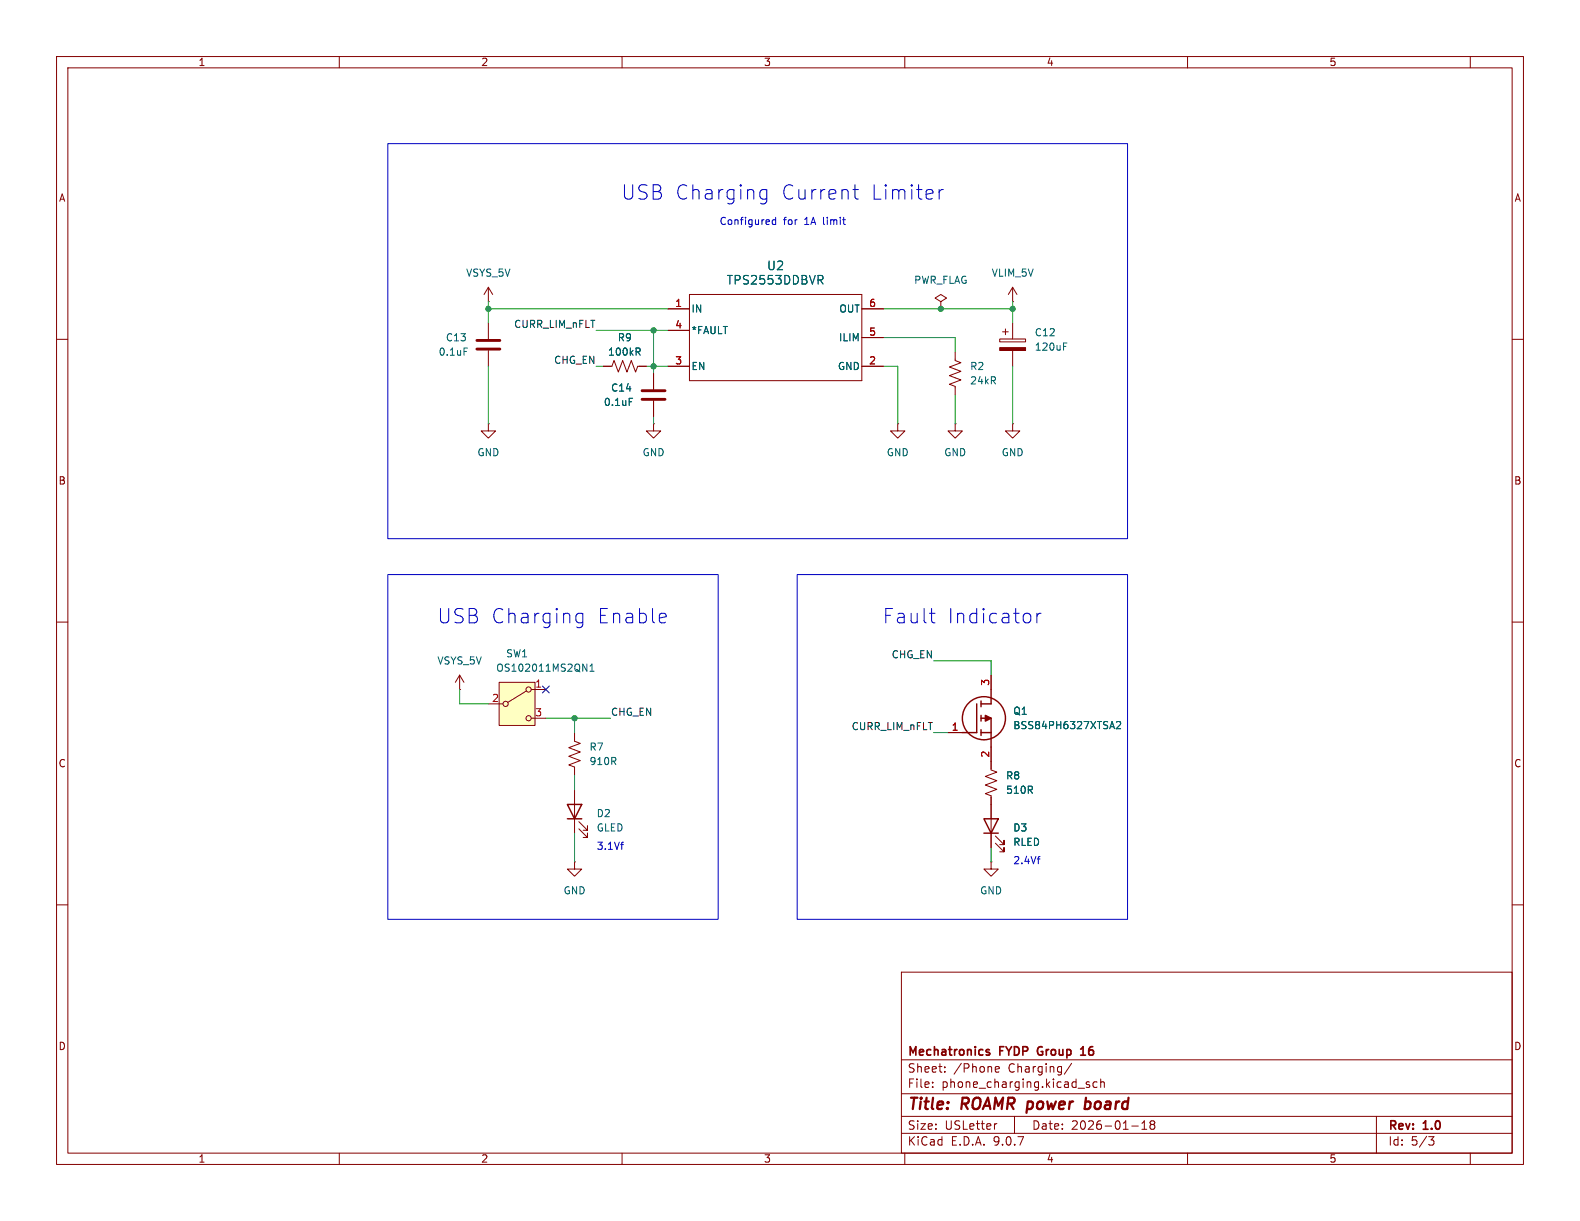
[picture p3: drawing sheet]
(kicad_sch
 (version 20250114)
 (generator "eeschema")
 (generator_version "9.0")
 (paper "USLetter")
 (title_block
  (title "ROAMR power board")
  (date "2026-01-18")
  (rev "1.0")
  (company "Mechatronics FYDP Group 16"))
 (lib_symbols
  (symbol "BSS84PH6327XTSA2:BSS84PH6327XTSA2"
   (pin_names (hide yes)) (exclude_from_sim no) (in_bom yes) (on_board yes)
   (property "Reference" "Q" (at 11.43 3.81 0) (effects (font (size 1.27 1.27)) (justify left top)))
   (property "Value" "BSS84PH6327XTSA2" (at 11.43 1.27 0) (effects (font (size 1.27 1.27)) (justify left top)))
   (property "Footprint" "SOT95P240X110-3N" (at 11.43 -98.73 0) (effects (font (size 1.27 1.27)) (justify left top) (hide yes)))
   (property "Datasheet" "https://componentsearchengine.com/Datasheets/2/BSS84PH6327XTSA2.pdf" (at 11.43 -198.73 0) (effects (font (size 1.27 1.27)) (justify left top) (hide yes)))
   (property "Description" "INFINEON - BSS84PH6327XTSA2 - MOSFET, P, -60V, -0.17A, SOT-23" (at 0 0 0) (effects (font (size 1.27 1.27)) (hide yes)))
   (property "Height" "1.1" (at 11.43 -398.73 0) (effects (font (size 1.27 1.27)) (justify left top) (hide yes)))
   (property "Mouser Part Number" "726-BSS84PH6327XTSA2" (at 11.43 -498.73 0) (effects (font (size 1.27 1.27)) (justify left top) (hide yes)))
   (property "Mouser Price/Stock" "https://www.mouser.co.uk/ProductDetail/Infineon-Technologies/BSS84PH6327XTSA2?qs=K00xGehIljvU09gSF2VpyQ%3D%3D" (at 11.43 -598.73 0) (effects (font (size 1.27 1.27)) (justify left top) (hide yes)))
   (property "Manufacturer_Name" "Infineon" (at 11.43 -698.73 0) (effects (font (size 1.27 1.27)) (justify left top) (hide yes)))
   (property "Manufacturer_Part_Number" "BSS84PH6327XTSA2" (at 11.43 -798.73 0) (effects (font (size 1.27 1.27)) (justify left top) (hide yes)))
   (symbol "BSS84PH6327XTSA2_1_1"
    (polyline (pts (xy 2.54 0) (xy 5.08 0)) (stroke (width 0.254) (type default)) (fill (type none)))
    (polyline (pts (xy 5.08 5.08) (xy 5.08 0)) (stroke (width 0.254) (type default)) (fill (type none)))
    (polyline (pts (xy 5.842 5.588) (xy 5.842 4.572)) (stroke (width 0.254) (type default)) (fill (type none)))
    (polyline (pts (xy 5.842 2.032) (xy 5.842 3.048)) (stroke (width 0.254) (type default)) (fill (type none)))
    (polyline (pts (xy 5.842 0) (xy 7.62 0)) (stroke (width 0.254) (type default)) (fill (type none)))
    (polyline (pts (xy 5.842 -0.508) (xy 5.842 0.508)) (stroke (width 0.254) (type default)) (fill (type none)))
    (circle (center 6.35 2.54) (radius 3.81) (stroke (width 0.254) (type default)) (fill (type none)))
    (polyline (pts (xy 7.62 5.08) (xy 5.842 5.08)) (stroke (width 0.254) (type default)) (fill (type none)))
    (polyline (pts (xy 7.62 5.08) (xy 7.62 7.62)) (stroke (width 0.254) (type default)) (fill (type none)))
    (polyline (pts (xy 7.62 2.54) (xy 5.842 2.54)) (stroke (width 0.254) (type default)) (fill (type none)))
    (polyline (pts (xy 7.62 2.54) (xy 7.62 -2.54)) (stroke (width 0.254) (type default)) (fill (type none)))
    (polyline (pts (xy 7.62 2.54) (xy 6.604 3.048) (xy 6.604 2.032) (xy 7.62 2.54)) (stroke (width 0.254) (type default)) (fill (type outline)))
    (pin passive line (at 0 0 0) (length 2.54) (name "G" (effects (font (size 1.27 1.27)))) (number "1" (effects (font (size 1.27 1.27)))))
    (pin passive line (at 7.62 10.16 270) (length 2.54) (name "D" (effects (font (size 1.27 1.27)))) (number "3" (effects (font (size 1.27 1.27)))))
    (pin passive line (at 7.62 -5.08 90) (length 2.54) (name "S" (effects (font (size 1.27 1.27)))) (number "2" (effects (font (size 1.27 1.27))))))
   (embedded_fonts no))
  (symbol "Device:C"
   (pin_numbers (hide yes))
   (pin_names
    (offset 0.254)) (exclude_from_sim no) (in_bom yes) (on_board yes)
   (property "Reference" "C" (at 0.635 2.54 0) (effects (font (size 1.27 1.27)) (justify left)))
   (property "Value" "C" (at 0.635 -2.54 0) (effects (font (size 1.27 1.27)) (justify left)))
   (property "Footprint" "" (at 0.9652 -3.81 0) (effects (font (size 1.27 1.27)) (hide yes)))
   (property "Datasheet" "~" (at 0 0 0) (effects (font (size 1.27 1.27)) (hide yes)))
   (property "Description" "Unpolarized capacitor" (at 0 0 0) (effects (font (size 1.27 1.27)) (hide yes)))
   (symbol "C_0_1"
    (polyline (pts (xy -2.032 0.762) (xy 2.032 0.762)) (stroke (width 0.508) (type default)) (fill (type none)))
    (polyline (pts (xy -2.032 -0.762) (xy 2.032 -0.762)) (stroke (width 0.508) (type default)) (fill (type none))))
   (symbol "C_1_1"
    (pin passive line (at 0 3.81 270) (length 2.794) (name "~" (effects (font (size 1.27 1.27)))) (number "1" (effects (font (size 1.27 1.27)))))
    (pin passive line (at 0 -3.81 90) (length 2.794) (name "~" (effects (font (size 1.27 1.27)))) (number "2" (effects (font (size 1.27 1.27))))))
   (embedded_fonts no))
  (symbol "Device:C_Polarized"
   (pin_numbers (hide yes))
   (pin_names
    (offset 0.254)) (exclude_from_sim no) (in_bom yes) (on_board yes)
   (property "Reference" "C" (at 0.635 2.54 0) (effects (font (size 1.27 1.27)) (justify left)))
   (property "Value" "C_Polarized" (at 0.635 -2.54 0) (effects (font (size 1.27 1.27)) (justify left)))
   (property "Footprint" "" (at 0.9652 -3.81 0) (effects (font (size 1.27 1.27)) (hide yes)))
   (property "Datasheet" "~" (at 0 0 0) (effects (font (size 1.27 1.27)) (hide yes)))
   (property "Description" "Polarized capacitor" (at 0 0 0) (effects (font (size 1.27 1.27)) (hide yes)))
   (symbol "C_Polarized_0_1"
    (rectangle (start -2.286 0.508) (end 2.286 1.016) (stroke (width 0) (type default)) (fill (type none)))
    (polyline (pts (xy -1.778 2.286) (xy -0.762 2.286)) (stroke (width 0) (type default)) (fill (type none)))
    (polyline (pts (xy -1.27 2.794) (xy -1.27 1.778)) (stroke (width 0) (type default)) (fill (type none)))
    (rectangle (start 2.286 -0.508) (end -2.286 -1.016) (stroke (width 0) (type default)) (fill (type outline))))
   (symbol "C_Polarized_1_1"
    (pin passive line (at 0 3.81 270) (length 2.794) (name "~" (effects (font (size 1.27 1.27)))) (number "1" (effects (font (size 1.27 1.27)))))
    (pin passive line (at 0 -3.81 90) (length 2.794) (name "~" (effects (font (size 1.27 1.27)))) (number "2" (effects (font (size 1.27 1.27))))))
   (embedded_fonts no))
  (symbol "Device:LED"
   (pin_numbers (hide yes))
   (pin_names
    (offset 1.016) (hide yes)) (exclude_from_sim no) (in_bom yes) (on_board yes)
   (property "Reference" "D" (at 0 2.54 0) (effects (font (size 1.27 1.27))))
   (property "Value" "LED" (at 0 -2.54 0) (effects (font (size 1.27 1.27))))
   (property "Footprint" "" (at 0 0 0) (effects (font (size 1.27 1.27)) (hide yes)))
   (property "Datasheet" "~" (at 0 0 0) (effects (font (size 1.27 1.27)) (hide yes)))
   (property "Description" "Light emitting diode" (at 0 0 0) (effects (font (size 1.27 1.27)) (hide yes)))
   (property "Sim.Pins" "1=K 2=A" (at 0 0 0) (effects (font (size 1.27 1.27)) (hide yes)))
   (symbol "LED_0_1"
    (polyline (pts (xy -3.048 -0.762) (xy -4.572 -2.286) (xy -3.81 -2.286) (xy -4.572 -2.286) (xy -4.572 -1.524)) (stroke (width 0) (type default)) (fill (type none)))
    (polyline (pts (xy -1.778 -0.762) (xy -3.302 -2.286) (xy -2.54 -2.286) (xy -3.302 -2.286) (xy -3.302 -1.524)) (stroke (width 0) (type default)) (fill (type none)))
    (polyline (pts (xy -1.27 0) (xy 1.27 0)) (stroke (width 0) (type default)) (fill (type none)))
    (polyline (pts (xy -1.27 -1.27) (xy -1.27 1.27)) (stroke (width 0.254) (type default)) (fill (type none)))
    (polyline (pts (xy 1.27 -1.27) (xy 1.27 1.27) (xy -1.27 0) (xy 1.27 -1.27)) (stroke (width 0.254) (type default)) (fill (type none))))
   (symbol "LED_1_1"
    (pin passive line (at -3.81 0 0) (length 2.54) (name "K" (effects (font (size 1.27 1.27)))) (number "1" (effects (font (size 1.27 1.27)))))
    (pin passive line (at 3.81 0 180) (length 2.54) (name "A" (effects (font (size 1.27 1.27)))) (number "2" (effects (font (size 1.27 1.27))))))
   (embedded_fonts no))
  (symbol "Device:R_US"
   (pin_numbers (hide yes))
   (pin_names
    (offset 0)) (exclude_from_sim no) (in_bom yes) (on_board yes)
   (property "Reference" "R" (at 2.54 0 90) (effects (font (size 1.27 1.27))))
   (property "Value" "R_US" (at -2.54 0 90) (effects (font (size 1.27 1.27))))
   (property "Footprint" "" (at 1.016 -0.254 90) (effects (font (size 1.27 1.27)) (hide yes)))
   (property "Datasheet" "~" (at 0 0 0) (effects (font (size 1.27 1.27)) (hide yes)))
   (property "Description" "Resistor, US symbol" (at 0 0 0) (effects (font (size 1.27 1.27)) (hide yes)))
   (symbol "R_US_0_1"
    (polyline (pts (xy 0 2.286) (xy 0 2.54)) (stroke (width 0) (type default)) (fill (type none)))
    (polyline (pts (xy 0 2.286) (xy 1.016 1.905) (xy 0 1.524) (xy -1.016 1.143) (xy 0 0.762)) (stroke (width 0) (type default)) (fill (type none)))
    (polyline (pts (xy 0 0.762) (xy 1.016 0.381) (xy 0 0) (xy -1.016 -0.381) (xy 0 -0.762)) (stroke (width 0) (type default)) (fill (type none)))
    (polyline (pts (xy 0 -0.762) (xy 1.016 -1.143) (xy 0 -1.524) (xy -1.016 -1.905) (xy 0 -2.286)) (stroke (width 0) (type default)) (fill (type none)))
    (polyline (pts (xy 0 -2.286) (xy 0 -2.54)) (stroke (width 0) (type default)) (fill (type none))))
   (symbol "R_US_1_1"
    (pin passive line (at 0 3.81 270) (length 1.27) (name "~" (effects (font (size 1.27 1.27)))) (number "1" (effects (font (size 1.27 1.27)))))
    (pin passive line (at 0 -3.81 90) (length 1.27) (name "~" (effects (font (size 1.27 1.27)))) (number "2" (effects (font (size 1.27 1.27))))))
   (embedded_fonts no))
  (symbol "Switch:SW_SPDT"
   (pin_names
    (offset 0) (hide yes)) (exclude_from_sim no) (in_bom yes) (on_board yes)
   (property "Reference" "SW" (at 0 5.08 0) (effects (font (size 1.27 1.27))))
   (property "Value" "SW_SPDT" (at 0 -5.08 0) (effects (font (size 1.27 1.27))))
   (property "Footprint" "" (at 0 0 0) (effects (font (size 1.27 1.27)) (hide yes)))
   (property "Datasheet" "~" (at 0 -7.62 0) (effects (font (size 1.27 1.27)) (hide yes)))
   (property "Description" "Switch, single pole double throw" (at 0 0 0) (effects (font (size 1.27 1.27)) (hide yes)))
   (symbol "SW_SPDT_0_1"
    (circle (center -2.032 0) (radius 0.4572) (stroke (width 0) (type default)) (fill (type none)))
    (polyline (pts (xy -1.651 0.254) (xy 1.651 2.286)) (stroke (width 0) (type default)) (fill (type none)))
    (circle (center 2.032 2.54) (radius 0.4572) (stroke (width 0) (type default)) (fill (type none)))
    (circle (center 2.032 -2.54) (radius 0.4572) (stroke (width 0) (type default)) (fill (type none))))
   (symbol "SW_SPDT_1_1"
    (rectangle (start -3.175 3.81) (end 3.175 -3.81) (stroke (width 0) (type default)) (fill (type background)))
    (pin passive line (at -5.08 0 0) (length 2.54) (name "B" (effects (font (size 1.27 1.27)))) (number "2" (effects (font (size 1.27 1.27)))))
    (pin passive line (at 5.08 2.54 180) (length 2.54) (name "A" (effects (font (size 1.27 1.27)))) (number "1" (effects (font (size 1.27 1.27)))))
    (pin passive line (at 5.08 -2.54 180) (length 2.54) (name "C" (effects (font (size 1.27 1.27)))) (number "3" (effects (font (size 1.27 1.27))))))
   (embedded_fonts no))
  (symbol "TPS2553DDBVR:TPS2553DDBVR"
   (pin_names
    (offset 0.254)) (exclude_from_sim no) (in_bom yes) (on_board yes)
   (property "Reference" "U" (at 22.86 10.16 0) (effects (font (size 1.524 1.524))))
   (property "Value" "TPS2553DDBVR" (at 22.86 7.62 0) (effects (font (size 1.524 1.524))))
   (property "Footprint" "DRV6_1P6X1_TEX" (at 0 0 0) (effects (font (size 1.27 1.27)
    (italic yes)) (hide yes)))
   (property "Datasheet" "https://www.ti.com/lit/gpn/tps2553d" (at 0 0 0) (effects (font (size 1.27 1.27)
    (italic yes)) (hide yes)))
   (property "Description" "" (at 0 0 0) (effects (font (size 1.27 1.27)) (hide yes)))
   (property "ki_locked" "" (at 0 0 0) (effects (font (size 1.27 1.27))))
   (symbol "TPS2553DDBVR_0_1"
    (polyline (pts (xy 7.62 5.08) (xy 7.62 -10.16)) (stroke (width 0.127) (type default)) (fill (type none)))
    (polyline (pts (xy 7.62 -10.16) (xy 38.1 -10.16)) (stroke (width 0.127) (type default)) (fill (type none)))
    (polyline (pts (xy 38.1 5.08) (xy 7.62 5.08)) (stroke (width 0.127) (type default)) (fill (type none)))
    (polyline (pts (xy 38.1 -10.16) (xy 38.1 5.08)) (stroke (width 0.127) (type default)) (fill (type none)))
    (pin input line (at 3.81 2.54 0) (length 3.81) (name "IN" (effects (font (size 1.27 1.27)))) (number "1" (effects (font (size 1.27 1.27))))))
   (symbol "TPS2553DDBVR_1_1"
    (pin output line (at 3.81 -1.27 0) (length 3.81) (name "*FAULT" (effects (font (size 1.27 1.27)))) (number "4" (effects (font (size 1.27 1.27)))))
    (pin input line (at 3.81 -7.62 0) (length 3.81) (name "EN" (effects (font (size 1.27 1.27)))) (number "3" (effects (font (size 1.27 1.27)))))
    (pin output line (at 41.91 2.54 180) (length 3.81) (name "OUT" (effects (font (size 1.27 1.27)))) (number "6" (effects (font (size 1.27 1.27)))))
    (pin output line (at 41.91 -2.54 180) (length 3.81) (name "ILIM" (effects (font (size 1.27 1.27)))) (number "5" (effects (font (size 1.27 1.27)))))
    (pin power_in line (at 41.91 -7.62 180) (length 3.81) (name "GND" (effects (font (size 1.27 1.27)))) (number "2" (effects (font (size 1.27 1.27))))))
   (embedded_fonts no))
  (symbol "power:+5V"
   (power)
   (pin_numbers (hide yes))
   (pin_names
    (offset 0) (hide yes)) (exclude_from_sim no) (in_bom yes) (on_board yes)
   (property "Reference" "#PWR" (at 0 -3.81 0) (effects (font (size 1.27 1.27)) (hide yes)))
   (property "Value" "+5V" (at 0 3.556 0) (effects (font (size 1.27 1.27))))
   (property "Footprint" "" (at 0 0 0) (effects (font (size 1.27 1.27)) (hide yes)))
   (property "Datasheet" "" (at 0 0 0) (effects (font (size 1.27 1.27)) (hide yes)))
   (property "Description" "Power symbol creates a global label with name \"+5V\"" (at 0 0 0) (effects (font (size 1.27 1.27)) (hide yes)))
   (symbol "+5V_0_1"
    (polyline (pts (xy -0.762 1.27) (xy 0 2.54)) (stroke (width 0) (type default)) (fill (type none)))
    (polyline (pts (xy 0 2.54) (xy 0.762 1.27)) (stroke (width 0) (type default)) (fill (type none)))
    (polyline (pts (xy 0 0) (xy 0 2.54)) (stroke (width 0) (type default)) (fill (type none))))
   (symbol "+5V_1_1"
    (pin power_in line (at 0 0 90) (length 0) (name "~" (effects (font (size 1.27 1.27)))) (number "1" (effects (font (size 1.27 1.27))))))
   (embedded_fonts no))
  (symbol "power:GND"
   (power)
   (pin_numbers (hide yes))
   (pin_names
    (offset 0) (hide yes)) (exclude_from_sim no) (in_bom yes) (on_board yes)
   (property "Reference" "#PWR" (at 0 -6.35 0) (effects (font (size 1.27 1.27)) (hide yes)))
   (property "Value" "GND" (at 0 -3.81 0) (effects (font (size 1.27 1.27))))
   (property "Footprint" "" (at 0 0 0) (effects (font (size 1.27 1.27)) (hide yes)))
   (property "Datasheet" "" (at 0 0 0) (effects (font (size 1.27 1.27)) (hide yes)))
   (property "Description" "Power symbol creates a global label with name \"GND\" , ground" (at 0 0 0) (effects (font (size 1.27 1.27)) (hide yes)))
   (symbol "GND_0_1"
    (polyline (pts (xy 0 0) (xy 0 -1.27) (xy 1.27 -1.27) (xy 0 -2.54) (xy -1.27 -1.27) (xy 0 -1.27)) (stroke (width 0) (type default)) (fill (type none))))
   (symbol "GND_1_1"
    (pin power_in line (at 0 0 270) (length 0) (name "~" (effects (font (size 1.27 1.27)))) (number "1" (effects (font (size 1.27 1.27))))))
   (embedded_fonts no))
  (symbol "power:PWR_FLAG"
   (power)
   (pin_numbers (hide yes))
   (pin_names
    (offset 0) (hide yes)) (exclude_from_sim no) (in_bom yes) (on_board yes)
   (property "Reference" "#FLG" (at 0 1.905 0) (effects (font (size 1.27 1.27)) (hide yes)))
   (property "Value" "PWR_FLAG" (at 0 3.81 0) (effects (font (size 1.27 1.27))))
   (property "Footprint" "" (at 0 0 0) (effects (font (size 1.27 1.27)) (hide yes)))
   (property "Datasheet" "~" (at 0 0 0) (effects (font (size 1.27 1.27)) (hide yes)))
   (property "Description" "Special symbol for telling ERC where power comes from" (at 0 0 0) (effects (font (size 1.27 1.27)) (hide yes)))
   (symbol "PWR_FLAG_0_0"
    (pin power_out line (at 0 0 90) (length 0) (name "~" (effects (font (size 1.27 1.27)))) (number "1" (effects (font (size 1.27 1.27))))))
   (symbol "PWR_FLAG_0_1"
    (polyline (pts (xy 0 0) (xy 0 1.27) (xy -1.016 1.905) (xy 0 2.54) (xy 1.016 1.905) (xy 0 1.27)) (stroke (width 0) (type default)) (fill (type none))))
   (embedded_fonts no)))
 (rectangle
  (start 140.97 101.6)
  (end 199.39 162.56)
  (stroke (width 0) (type default))
  (fill (type none)))
 (rectangle
  (start 68.58 25.4)
  (end 199.39 95.25)
  (stroke (width 0) (type default))
  (fill (type none)))
 (rectangle
  (start 68.58 101.6)
  (end 127 162.56)
  (stroke (width 0) (type default))
  (fill (type none)))
 (text "USB Charging Enable"
  (exclude_from_sim no)
  (at 97.79 109.22 0)
  (effects (font (size 2.54 2.54))))
 (text "3.1Vf\n"
  (exclude_from_sim no)
  (at 107.95 149.86 0)
  (effects (font (size 1.27 1.27))))
 (text "USB Charging Current Limiter"
  (exclude_from_sim no)
  (at 138.43 34.29 0)
  (effects (font (size 2.54 2.54))))
 (text "2.4Vf\n"
  (exclude_from_sim no)
  (at 181.61 152.4 0)
  (effects (font (size 1.27 1.27))))
 (text "Fault Indicator"
  (exclude_from_sim no)
  (at 170.18 109.22 0)
  (effects (font (size 2.54 2.54))))
 (text "Configured for 1A limit"
  (exclude_from_sim no)
  (at 138.43 39.37 0)
  (effects (font (size 1.27 1.27))))
 (junction
  (at 115.57 58.42)
  (diameter 0)
  (color 0 0 0 0))
 (junction
  (at 86.36 54.61)
  (diameter 0)
  (color 0 0 0 0))
 (junction
  (at 166.37 54.61)
  (diameter 0)
  (color 0 0 0 0))
 (junction
  (at 115.57 64.77)
  (diameter 0)
  (color 0 0 0 0))
 (junction
  (at 179.07 54.61)
  (diameter 0)
  (color 0 0 0 0))
 (junction
  (at 101.6 127)
  (diameter 0)
  (color 0 0 0 0))
 (no_connect
  (at 96.52 121.92))
 (wire
  (pts (xy 96.52 127) (xy 101.6 127))
  (stroke (width 0) (type default)))
 (wire
  (pts (xy 175.26 149.86) (xy 175.26 152.4))
  (stroke (width 0) (type default)))
 (wire
  (pts (xy 101.6 147.32) (xy 101.6 152.4))
  (stroke (width 0) (type default)))
 (wire
  (pts (xy 101.6 139.7) (xy 101.6 137.16))
  (stroke (width 0) (type default)))
 (wire
  (pts (xy 179.07 53.34) (xy 179.07 54.61))
  (stroke (width 0) (type default)))
 (wire
  (pts (xy 115.57 58.42) (xy 118.11 58.42))
  (stroke (width 0) (type default)))
 (wire
  (pts (xy 156.21 59.69) (xy 168.91 59.69))
  (stroke (width 0) (type default)))
 (wire
  (pts (xy 166.37 54.61) (xy 179.07 54.61))
  (stroke (width 0) (type default)))
 (wire
  (pts (xy 165.1 116.84) (xy 175.26 116.84))
  (stroke (width 0) (type default)))
 (wire
  (pts (xy 105.41 64.77) (xy 106.68 64.77))
  (stroke (width 0) (type default)))
 (wire
  (pts (xy 81.28 121.92) (xy 81.28 124.46))
  (stroke (width 0) (type default)))
 (wire
  (pts (xy 158.75 64.77) (xy 158.75 74.93))
  (stroke (width 0) (type default)))
 (wire
  (pts (xy 115.57 64.77) (xy 118.11 64.77))
  (stroke (width 0) (type default)))
 (wire
  (pts (xy 115.57 73.66) (xy 115.57 74.93))
  (stroke (width 0) (type default)))
 (wire
  (pts (xy 101.6 127) (xy 101.6 129.54))
  (stroke (width 0) (type default)))
 (wire
  (pts (xy 105.41 58.42) (xy 115.57 58.42))
  (stroke (width 0) (type default)))
 (wire
  (pts (xy 101.6 127) (xy 107.95 127))
  (stroke (width 0) (type default)))
 (wire
  (pts (xy 175.26 116.84) (xy 175.26 119.38))
  (stroke (width 0) (type default)))
 (wire
  (pts (xy 115.57 64.77) (xy 115.57 66.04))
  (stroke (width 0) (type default)))
 (wire
  (pts (xy 179.07 64.77) (xy 179.07 74.93))
  (stroke (width 0) (type default)))
 (wire
  (pts (xy 86.36 57.15) (xy 86.36 54.61))
  (stroke (width 0) (type default)))
 (wire
  (pts (xy 86.36 54.61) (xy 118.11 54.61))
  (stroke (width 0) (type default)))
 (wire
  (pts (xy 168.91 62.23) (xy 168.91 59.69))
  (stroke (width 0) (type default)))
 (wire
  (pts (xy 158.75 64.77) (xy 156.21 64.77))
  (stroke (width 0) (type default)))
 (wire
  (pts (xy 156.21 54.61) (xy 166.37 54.61))
  (stroke (width 0) (type default)))
 (wire
  (pts (xy 81.28 124.46) (xy 86.36 124.46))
  (stroke (width 0) (type default)))
 (wire
  (pts (xy 115.57 58.42) (xy 115.57 64.77))
  (stroke (width 0) (type default)))
 (wire
  (pts (xy 179.07 57.15) (xy 179.07 54.61))
  (stroke (width 0) (type default)))
 (wire
  (pts (xy 165.1 129.54) (xy 167.64 129.54))
  (stroke (width 0) (type default)))
 (wire
  (pts (xy 168.91 69.85) (xy 168.91 74.93))
  (stroke (width 0) (type default)))
 (wire
  (pts (xy 114.3 64.77) (xy 115.57 64.77))
  (stroke (width 0) (type default)))
 (wire
  (pts (xy 86.36 64.77) (xy 86.36 74.93))
  (stroke (width 0) (type default)))
 (wire
  (pts (xy 86.36 54.61) (xy 86.36 53.34))
  (stroke (width 0) (type default)))
 (label "CHG_EN"
  (at 105.41 64.77 180)
  (effects (font (size 1.27 1.27)) (justify right bottom)))
 (label "CHG_EN"
  (at 165.1 116.84 180)
  (effects (font (size 1.27 1.27)) (justify right bottom)))
 (label "CURR_LIM_nFLT"
  (at 105.41 58.42 180)
  (effects (font (size 1.27 1.27)) (justify right bottom)))
 (label "CURR_LIM_nFLT"
  (at 165.1 129.54 180)
  (effects (font (size 1.27 1.27)) (justify right bottom)))
 (label "CHG_EN"
  (at 107.95 127 0)
  (effects (font (size 1.27 1.27)) (justify left bottom)))
 (symbol
  (lib_id "TPS2553DDBVR:TPS2553DDBVR")
  (at 114.3 57.15 0)
  (unit 1)
  (exclude_from_sim no)
  (in_bom yes)
  (on_board yes)
  (dnp no)
  (property "Reference" "U2" (at 137.16 46.99 0) (effects (font (size 1.524 1.524))))
  (property "Value" "TPS2553DDBVR" (at 137.16 49.53 0) (effects (font (size 1.524 1.524))))
  (property "Footprint" "TPS2553DDBVR:SOT95P280X145-6N" (at 114.3 57.15 0) (effects (font (size 1.27 1.27)
    (italic yes)) (hide yes)))
  (property "Datasheet" "https://www.ti.com/lit/gpn/tps2553d" (at 114.3 57.15 0) (effects (font (size 1.27 1.27)
    (italic yes)) (hide yes)))
  (property "Description" "" (at 114.3 57.15 0) (effects (font (size 1.27 1.27)) (hide yes)))
  (property "Manufacturer_Part_Number" "TPS2553DDBVR" (at 114.3 57.15 0) (effects (font (size 1.27 1.27)) (hide yes)))
  (pin "3")
  (pin "5")
  (pin "4")
  (pin "6")
  (pin "1")
  (pin "2"))
 (symbol
  (lib_id "power:GND")
  (at 86.36 74.93 0)
  (unit 1)
  (exclude_from_sim no)
  (in_bom yes)
  (on_board yes)
  (dnp no)
  (fields_autoplaced yes)
  (property "Reference" "#PWR014" (at 86.36 81.28 0) (effects (font (size 1.27 1.27)) (hide yes)))
  (property "Value" "GND" (at 86.36 80.01 0) (effects (font (size 1.27 1.27))))
  (property "Footprint" "" (at 86.36 74.93 0) (effects (font (size 1.27 1.27)) (hide yes)))
  (property "Datasheet" "" (at 86.36 74.93 0) (effects (font (size 1.27 1.27)) (hide yes)))
  (property "Description" "Power symbol creates a global label with name \"GND\" , ground" (at 86.36 74.93 0) (effects (font (size 1.27 1.27)) (hide yes)))
  (pin "1"))
 (symbol
  (lib_id "power:+5V")
  (at 179.07 53.34 0)
  (unit 1)
  (exclude_from_sim no)
  (in_bom yes)
  (on_board yes)
  (dnp no)
  (property "Reference" "#PWR01" (at 179.07 57.15 0) (effects (font (size 1.27 1.27)) (hide yes)))
  (property "Value" "VLIM_5V" (at 175.26 48.26 0) (effects (font (size 1.27 1.27)) (justify left)))
  (property "Footprint" "" (at 179.07 53.34 0) (effects (font (size 1.27 1.27)) (hide yes)))
  (property "Datasheet" "" (at 179.07 53.34 0) (effects (font (size 1.27 1.27)) (hide yes)))
  (property "Description" "Power symbol creates a global label with name \"+5V\"" (at 179.07 53.34 0) (effects (font (size 1.27 1.27)) (hide yes)))
  (pin "1"))
 (symbol
  (lib_id "Device:LED")
  (at 101.6 143.51 90)
  (unit 1)
  (exclude_from_sim no)
  (in_bom yes)
  (on_board yes)
  (dnp no)
  (fields_autoplaced yes)
  (property "Reference" "D2" (at 105.41 143.8274 90) (effects (font (size 1.27 1.27)) (justify right)))
  (property "Value" "GLED" (at 105.41 146.3674 90) (effects (font (size 1.27 1.27)) (justify right)))
  (property "Footprint" "KT-0603:LEDC1608X70N" (at 101.6 143.51 0) (effects (font (size 1.27 1.27)) (hide yes)))
  (property "Datasheet" "~" (at 101.6 143.51 0) (effects (font (size 1.27 1.27)) (hide yes)))
  (property "Description" "Light emitting diode" (at 101.6 143.51 0) (effects (font (size 1.27 1.27)) (hide yes)))
  (property "Sim.Pins" "1=K 2=A" (at 101.6 143.51 0) (effects (font (size 1.27 1.27)) (hide yes)))
  (property "Manufacturer_Part_Number" "KT-0603G" (at 101.6 143.51 90) (effects (font (size 1.27 1.27)) (hide yes)))
  (pin "1")
  (pin "2"))
 (symbol
  (lib_id "power:+5V")
  (at 81.28 121.92 0)
  (unit 1)
  (exclude_from_sim no)
  (in_bom yes)
  (on_board yes)
  (dnp no)
  (property "Reference" "#PWR016" (at 81.28 125.73 0) (effects (font (size 1.27 1.27)) (hide yes)))
  (property "Value" "VSYS_5V" (at 81.28 116.84 0) (effects (font (size 1.27 1.27))))
  (property "Footprint" "" (at 81.28 121.92 0) (effects (font (size 1.27 1.27)) (hide yes)))
  (property "Datasheet" "" (at 81.28 121.92 0) (effects (font (size 1.27 1.27)) (hide yes)))
  (property "Description" "Power symbol creates a global label with name \"+5V\"" (at 81.28 121.92 0) (effects (font (size 1.27 1.27)) (hide yes)))
  (pin "1"))
 (symbol
  (lib_id "power:GND")
  (at 158.75 74.93 0)
  (unit 1)
  (exclude_from_sim no)
  (in_bom yes)
  (on_board yes)
  (dnp no)
  (fields_autoplaced yes)
  (property "Reference" "#PWR07" (at 158.75 81.28 0) (effects (font (size 1.27 1.27)) (hide yes)))
  (property "Value" "GND" (at 158.75 80.01 0) (effects (font (size 1.27 1.27))))
  (property "Footprint" "" (at 158.75 74.93 0) (effects (font (size 1.27 1.27)) (hide yes)))
  (property "Datasheet" "" (at 158.75 74.93 0) (effects (font (size 1.27 1.27)) (hide yes)))
  (property "Description" "Power symbol creates a global label with name \"GND\" , ground" (at 158.75 74.93 0) (effects (font (size 1.27 1.27)) (hide yes)))
  (pin "1"))
 (symbol
  (lib_id "power:GND")
  (at 101.6 152.4 0)
  (unit 1)
  (exclude_from_sim no)
  (in_bom yes)
  (on_board yes)
  (dnp no)
  (fields_autoplaced yes)
  (property "Reference" "#PWR017" (at 101.6 158.75 0) (effects (font (size 1.27 1.27)) (hide yes)))
  (property "Value" "GND" (at 101.6 157.48 0) (effects (font (size 1.27 1.27))))
  (property "Footprint" "" (at 101.6 152.4 0) (effects (font (size 1.27 1.27)) (hide yes)))
  (property "Datasheet" "" (at 101.6 152.4 0) (effects (font (size 1.27 1.27)) (hide yes)))
  (property "Description" "Power symbol creates a global label with name \"GND\" , ground" (at 101.6 152.4 0) (effects (font (size 1.27 1.27)) (hide yes)))
  (pin "1"))
 (symbol
  (lib_id "Device:LED")
  (at 175.26 146.05 90)
  (unit 1)
  (exclude_from_sim no)
  (in_bom yes)
  (on_board yes)
  (dnp no)
  (fields_autoplaced yes)
  (property "Reference" "D3" (at 179.07 146.3674 90) (effects (font (size 1.27 1.27)) (justify right)))
  (property "Value" "RLED" (at 179.07 148.9074 90) (effects (font (size 1.27 1.27)) (justify right)))
  (property "Footprint" "KT-0603:LEDC1608X70N" (at 175.26 146.05 0) (effects (font (size 1.27 1.27)) (hide yes)))
  (property "Datasheet" "~" (at 175.26 146.05 0) (effects (font (size 1.27 1.27)) (hide yes)))
  (property "Description" "Light emitting diode" (at 175.26 146.05 0) (effects (font (size 1.27 1.27)) (hide yes)))
  (property "Sim.Pins" "1=K 2=A" (at 175.26 146.05 0) (effects (font (size 1.27 1.27)) (hide yes)))
  (property "Manufacturer_Part_Number" "KT-0603R" (at 175.26 146.05 90) (effects (font (size 1.27 1.27)) (hide yes)))
  (pin "1")
  (pin "2"))
 (symbol
  (lib_id "Device:R_US")
  (at 110.49 64.77 90)
  (unit 1)
  (exclude_from_sim no)
  (in_bom yes)
  (on_board yes)
  (dnp no)
  (property "Reference" "R9" (at 110.49 59.69 90) (effects (font (size 1.27 1.27))))
  (property "Value" "100kR" (at 110.49 62.23 90) (effects (font (size 1.27 1.27))))
  (property "Footprint" "Resistor_SMD:R_0603_1608Metric" (at 110.744 63.754 90) (effects (font (size 1.27 1.27)) (hide yes)))
  (property "Datasheet" "~" (at 110.49 64.77 0) (effects (font (size 1.27 1.27)) (hide yes)))
  (property "Description" "Resistor, US symbol" (at 110.49 64.77 0) (effects (font (size 1.27 1.27)) (hide yes)))
  (pin "2")
  (pin "1"))
 (symbol
  (lib_id "Device:C")
  (at 115.57 69.85 0)
  (unit 1)
  (exclude_from_sim no)
  (in_bom yes)
  (on_board yes)
  (dnp no)
  (property "Reference" "C14" (at 107.95 68.58 0) (effects (font (size 1.27 1.27)) (justify left)))
  (property "Value" "0.1uF" (at 106.68 71.12 0) (effects (font (size 1.27 1.27)) (justify left)))
  (property "Footprint" "Capacitor_SMD:C_0603_1608Metric" (at 116.5352 73.66 0) (effects (font (size 1.27 1.27)) (hide yes)))
  (property "Datasheet" "~" (at 115.57 69.85 0) (effects (font (size 1.27 1.27)) (hide yes)))
  (property "Description" "Unpolarized capacitor" (at 115.57 69.85 0) (effects (font (size 1.27 1.27)) (hide yes)))
  (pin "1")
  (pin "2"))
 (symbol
  (lib_id "power:+5V")
  (at 86.36 53.34 0)
  (unit 1)
  (exclude_from_sim no)
  (in_bom yes)
  (on_board yes)
  (dnp no)
  (property "Reference" "#PWR012" (at 86.36 57.15 0) (effects (font (size 1.27 1.27)) (hide yes)))
  (property "Value" "VSYS_5V" (at 86.36 48.26 0) (effects (font (size 1.27 1.27))))
  (property "Footprint" "" (at 86.36 53.34 0) (effects (font (size 1.27 1.27)) (hide yes)))
  (property "Datasheet" "" (at 86.36 53.34 0) (effects (font (size 1.27 1.27)) (hide yes)))
  (property "Description" "Power symbol creates a global label with name \"+5V\"" (at 86.36 53.34 0) (effects (font (size 1.27 1.27)) (hide yes)))
  (pin "1"))
 (symbol
  (lib_id "Device:R_US")
  (at 175.26 138.43 0)
  (unit 1)
  (exclude_from_sim no)
  (in_bom yes)
  (on_board yes)
  (dnp no)
  (fields_autoplaced yes)
  (property "Reference" "R8" (at 177.8 137.1599 0) (effects (font (size 1.27 1.27)) (justify left)))
  (property "Value" "510R" (at 177.8 139.6999 0) (effects (font (size 1.27 1.27)) (justify left)))
  (property "Footprint" "Resistor_SMD:R_0603_1608Metric" (at 176.276 138.684 90) (effects (font (size 1.27 1.27)) (hide yes)))
  (property "Datasheet" "~" (at 175.26 138.43 0) (effects (font (size 1.27 1.27)) (hide yes)))
  (property "Description" "Resistor, US symbol" (at 175.26 138.43 0) (effects (font (size 1.27 1.27)) (hide yes)))
  (pin "1")
  (pin "2"))
 (symbol
  (lib_id "power:GND")
  (at 115.57 74.93 0)
  (unit 1)
  (exclude_from_sim no)
  (in_bom yes)
  (on_board yes)
  (dnp no)
  (fields_autoplaced yes)
  (property "Reference" "#PWR026" (at 115.57 81.28 0) (effects (font (size 1.27 1.27)) (hide yes)))
  (property "Value" "GND" (at 115.57 80.01 0) (effects (font (size 1.27 1.27))))
  (property "Footprint" "" (at 115.57 74.93 0) (effects (font (size 1.27 1.27)) (hide yes)))
  (property "Datasheet" "" (at 115.57 74.93 0) (effects (font (size 1.27 1.27)) (hide yes)))
  (property "Description" "Power symbol creates a global label with name \"GND\" , ground" (at 115.57 74.93 0) (effects (font (size 1.27 1.27)) (hide yes)))
  (pin "1"))
 (symbol
  (lib_id "power:GND")
  (at 175.26 152.4 0)
  (unit 1)
  (exclude_from_sim no)
  (in_bom yes)
  (on_board yes)
  (dnp no)
  (fields_autoplaced yes)
  (property "Reference" "#PWR019" (at 175.26 158.75 0) (effects (font (size 1.27 1.27)) (hide yes)))
  (property "Value" "GND" (at 175.26 157.48 0) (effects (font (size 1.27 1.27))))
  (property "Footprint" "" (at 175.26 152.4 0) (effects (font (size 1.27 1.27)) (hide yes)))
  (property "Datasheet" "" (at 175.26 152.4 0) (effects (font (size 1.27 1.27)) (hide yes)))
  (property "Description" "Power symbol creates a global label with name \"GND\" , ground" (at 175.26 152.4 0) (effects (font (size 1.27 1.27)) (hide yes)))
  (pin "1"))
 (symbol
  (lib_id "power:GND")
  (at 168.91 74.93 0)
  (unit 1)
  (exclude_from_sim no)
  (in_bom yes)
  (on_board yes)
  (dnp no)
  (fields_autoplaced yes)
  (property "Reference" "#PWR015" (at 168.91 81.28 0) (effects (font (size 1.27 1.27)) (hide yes)))
  (property "Value" "GND" (at 168.91 80.01 0) (effects (font (size 1.27 1.27))))
  (property "Footprint" "" (at 168.91 74.93 0) (effects (font (size 1.27 1.27)) (hide yes)))
  (property "Datasheet" "" (at 168.91 74.93 0) (effects (font (size 1.27 1.27)) (hide yes)))
  (property "Description" "Power symbol creates a global label with name \"GND\" , ground" (at 168.91 74.93 0) (effects (font (size 1.27 1.27)) (hide yes)))
  (pin "1"))
 (symbol
  (lib_id "power:PWR_FLAG")
  (at 166.37 54.61 0)
  (unit 1)
  (exclude_from_sim no)
  (in_bom yes)
  (on_board yes)
  (dnp no)
  (fields_autoplaced yes)
  (property "Reference" "#FLG07" (at 166.37 52.705 0) (effects (font (size 1.27 1.27)) (hide yes)))
  (property "Value" "PWR_FLAG" (at 166.37 49.53 0) (effects (font (size 1.27 1.27))))
  (property "Footprint" "" (at 166.37 54.61 0) (effects (font (size 1.27 1.27)) (hide yes)))
  (property "Datasheet" "~" (at 166.37 54.61 0) (effects (font (size 1.27 1.27)) (hide yes)))
  (property "Description" "Special symbol for telling ERC where power comes from" (at 166.37 54.61 0) (effects (font (size 1.27 1.27)) (hide yes)))
  (pin "1"))
 (symbol
  (lib_id "Device:C_Polarized")
  (at 179.07 60.96 0)
  (unit 1)
  (exclude_from_sim no)
  (in_bom yes)
  (on_board yes)
  (dnp no)
  (fields_autoplaced yes)
  (property "Reference" "C12" (at 182.88 58.8009 0) (effects (font (size 1.27 1.27)) (justify left)))
  (property "Value" "120uF" (at 182.88 61.3409 0) (effects (font (size 1.27 1.27)) (justify left)))
  (property "Footprint" "GYG1E121MCQ1GS:CAPAE660X610N" (at 180.0352 64.77 0) (effects (font (size 1.27 1.27)) (hide yes)))
  (property "Datasheet" "~" (at 179.07 60.96 0) (effects (font (size 1.27 1.27)) (hide yes)))
  (property "Description" "Polarized capacitor" (at 179.07 60.96 0) (effects (font (size 1.27 1.27)) (hide yes)))
  (pin "1")
  (pin "2"))
 (symbol
  (lib_id "Switch:SW_SPDT")
  (at 91.44 124.46 0)
  (unit 1)
  (exclude_from_sim no)
  (in_bom yes)
  (on_board yes)
  (dnp no)
  (property "Reference" "SW1" (at 91.44 115.57 0) (effects (font (size 1.27 1.27))))
  (property "Value" "OS102011MS2QN1" (at 96.52 118.11 0) (effects (font (size 1.27 1.27))))
  (property "Footprint" "OS102011MS2QN1:OS102011MA1QN1" (at 91.44 124.46 0) (effects (font (size 1.27 1.27)) (hide yes)))
  (property "Datasheet" "~" (at 91.44 132.08 0) (effects (font (size 1.27 1.27)) (hide yes)))
  (property "Description" "Switch, single pole double throw" (at 91.44 124.46 0) (effects (font (size 1.27 1.27)) (hide yes)))
  (property "Manufacturer_Part_Number" "OS102011MS2QN1" (at 91.44 124.46 0) (effects (font (size 1.27 1.27)) (hide yes)))
  (pin "2")
  (pin "1")
  (pin "3"))
 (symbol
  (lib_id "BSS84PH6327XTSA2:BSS84PH6327XTSA2")
  (at 167.64 129.54 0)
  (unit 1)
  (exclude_from_sim no)
  (in_bom yes)
  (on_board yes)
  (dnp no)
  (fields_autoplaced yes)
  (property "Reference" "Q1" (at 179.07 125.7299 0) (effects (font (size 1.27 1.27)) (justify left)))
  (property "Value" "BSS84PH6327XTSA2" (at 179.07 128.2699 0) (effects (font (size 1.27 1.27)) (justify left)))
  (property "Footprint" "BSS84PH6327XTSA2:SOT95P240X110-3N" (at 179.07 228.27 0) (effects (font (size 1.27 1.27)) (justify left top) (hide yes)))
  (property "Datasheet" "https://componentsearchengine.com/Datasheets/2/BSS84PH6327XTSA2.pdf" (at 179.07 328.27 0) (effects (font (size 1.27 1.27)) (justify left top) (hide yes)))
  (property "Description" "INFINEON - BSS84PH6327XTSA2 - MOSFET, P, -60V, -0.17A, SOT-23" (at 167.64 129.54 0) (effects (font (size 1.27 1.27)) (hide yes)))
  (property "Height" "1.1" (at 179.07 528.27 0) (effects (font (size 1.27 1.27)) (justify left top) (hide yes)))
  (property "Mouser Part Number" "726-BSS84PH6327XTSA2" (at 179.07 628.27 0) (effects (font (size 1.27 1.27)) (justify left top) (hide yes)))
  (property "Mouser Price/Stock" "https://www.mouser.co.uk/ProductDetail/Infineon-Technologies/BSS84PH6327XTSA2?qs=K00xGehIljvU09gSF2VpyQ%3D%3D" (at 179.07 728.27 0) (effects (font (size 1.27 1.27)) (justify left top) (hide yes)))
  (property "Manufacturer_Name" "Infineon" (at 179.07 828.27 0) (effects (font (size 1.27 1.27)) (justify left top) (hide yes)))
  (property "Manufacturer_Part_Number" "BSS84PH6327XTSA2" (at 179.07 928.27 0) (effects (font (size 1.27 1.27)) (justify left top) (hide yes)))
  (pin "3")
  (pin "1")
  (pin "2"))
 (symbol
  (lib_id "Device:C")
  (at 86.36 60.96 0)
  (unit 1)
  (exclude_from_sim no)
  (in_bom yes)
  (on_board yes)
  (dnp no)
  (property "Reference" "C13" (at 78.74 59.69 0) (effects (font (size 1.27 1.27)) (justify left)))
  (property "Value" "0.1uF" (at 77.47 62.23 0) (effects (font (size 1.27 1.27)) (justify left)))
  (property "Footprint" "Capacitor_SMD:C_0603_1608Metric" (at 87.3252 64.77 0) (effects (font (size 1.27 1.27)) (hide yes)))
  (property "Datasheet" "~" (at 86.36 60.96 0) (effects (font (size 1.27 1.27)) (hide yes)))
  (property "Description" "Unpolarized capacitor" (at 86.36 60.96 0) (effects (font (size 1.27 1.27)) (hide yes)))
  (pin "1")
  (pin "2"))
 (symbol
  (lib_id "power:GND")
  (at 179.07 74.93 0)
  (unit 1)
  (exclude_from_sim no)
  (in_bom yes)
  (on_board yes)
  (dnp no)
  (fields_autoplaced yes)
  (property "Reference" "#PWR013" (at 179.07 81.28 0) (effects (font (size 1.27 1.27)) (hide yes)))
  (property "Value" "GND" (at 179.07 80.01 0) (effects (font (size 1.27 1.27))))
  (property "Footprint" "" (at 179.07 74.93 0) (effects (font (size 1.27 1.27)) (hide yes)))
  (property "Datasheet" "" (at 179.07 74.93 0) (effects (font (size 1.27 1.27)) (hide yes)))
  (property "Description" "Power symbol creates a global label with name \"GND\" , ground" (at 179.07 74.93 0) (effects (font (size 1.27 1.27)) (hide yes)))
  (pin "1"))
 (symbol
  (lib_id "Device:R_US")
  (at 168.91 66.04 0)
  (unit 1)
  (exclude_from_sim no)
  (in_bom yes)
  (on_board yes)
  (dnp no)
  (fields_autoplaced yes)
  (property "Reference" "R2" (at 171.45 64.7699 0) (effects (font (size 1.27 1.27)) (justify left)))
  (property "Value" "24kR" (at 171.45 67.3099 0) (effects (font (size 1.27 1.27)) (justify left)))
  (property "Footprint" "Resistor_SMD:R_0603_1608Metric" (at 169.926 66.294 90) (effects (font (size 1.27 1.27)) (hide yes)))
  (property "Datasheet" "~" (at 168.91 66.04 0) (effects (font (size 1.27 1.27)) (hide yes)))
  (property "Description" "Resistor, US symbol" (at 168.91 66.04 0) (effects (font (size 1.27 1.27)) (hide yes)))
  (pin "1")
  (pin "2"))
 (symbol
  (lib_id "Device:R_US")
  (at 101.6 133.35 0)
  (unit 1)
  (exclude_from_sim no)
  (in_bom yes)
  (on_board yes)
  (dnp no)
  (property "Reference" "R7" (at 104.14 132.0799 0) (effects (font (size 1.27 1.27)) (justify left)))
  (property "Value" "910R" (at 104.14 134.6199 0) (effects (font (size 1.27 1.27)) (justify left)))
  (property "Footprint" "Resistor_SMD:R_0603_1608Metric" (at 102.616 133.604 90) (effects (font (size 1.27 1.27)) (hide yes)))
  (property "Datasheet" "~" (at 101.6 133.35 0) (effects (font (size 1.27 1.27)) (hide yes)))
  (property "Description" "Resistor, US symbol" (at 101.6 133.35 0) (effects (font (size 1.27 1.27)) (hide yes)))
  (pin "1")
  (pin "2")))
